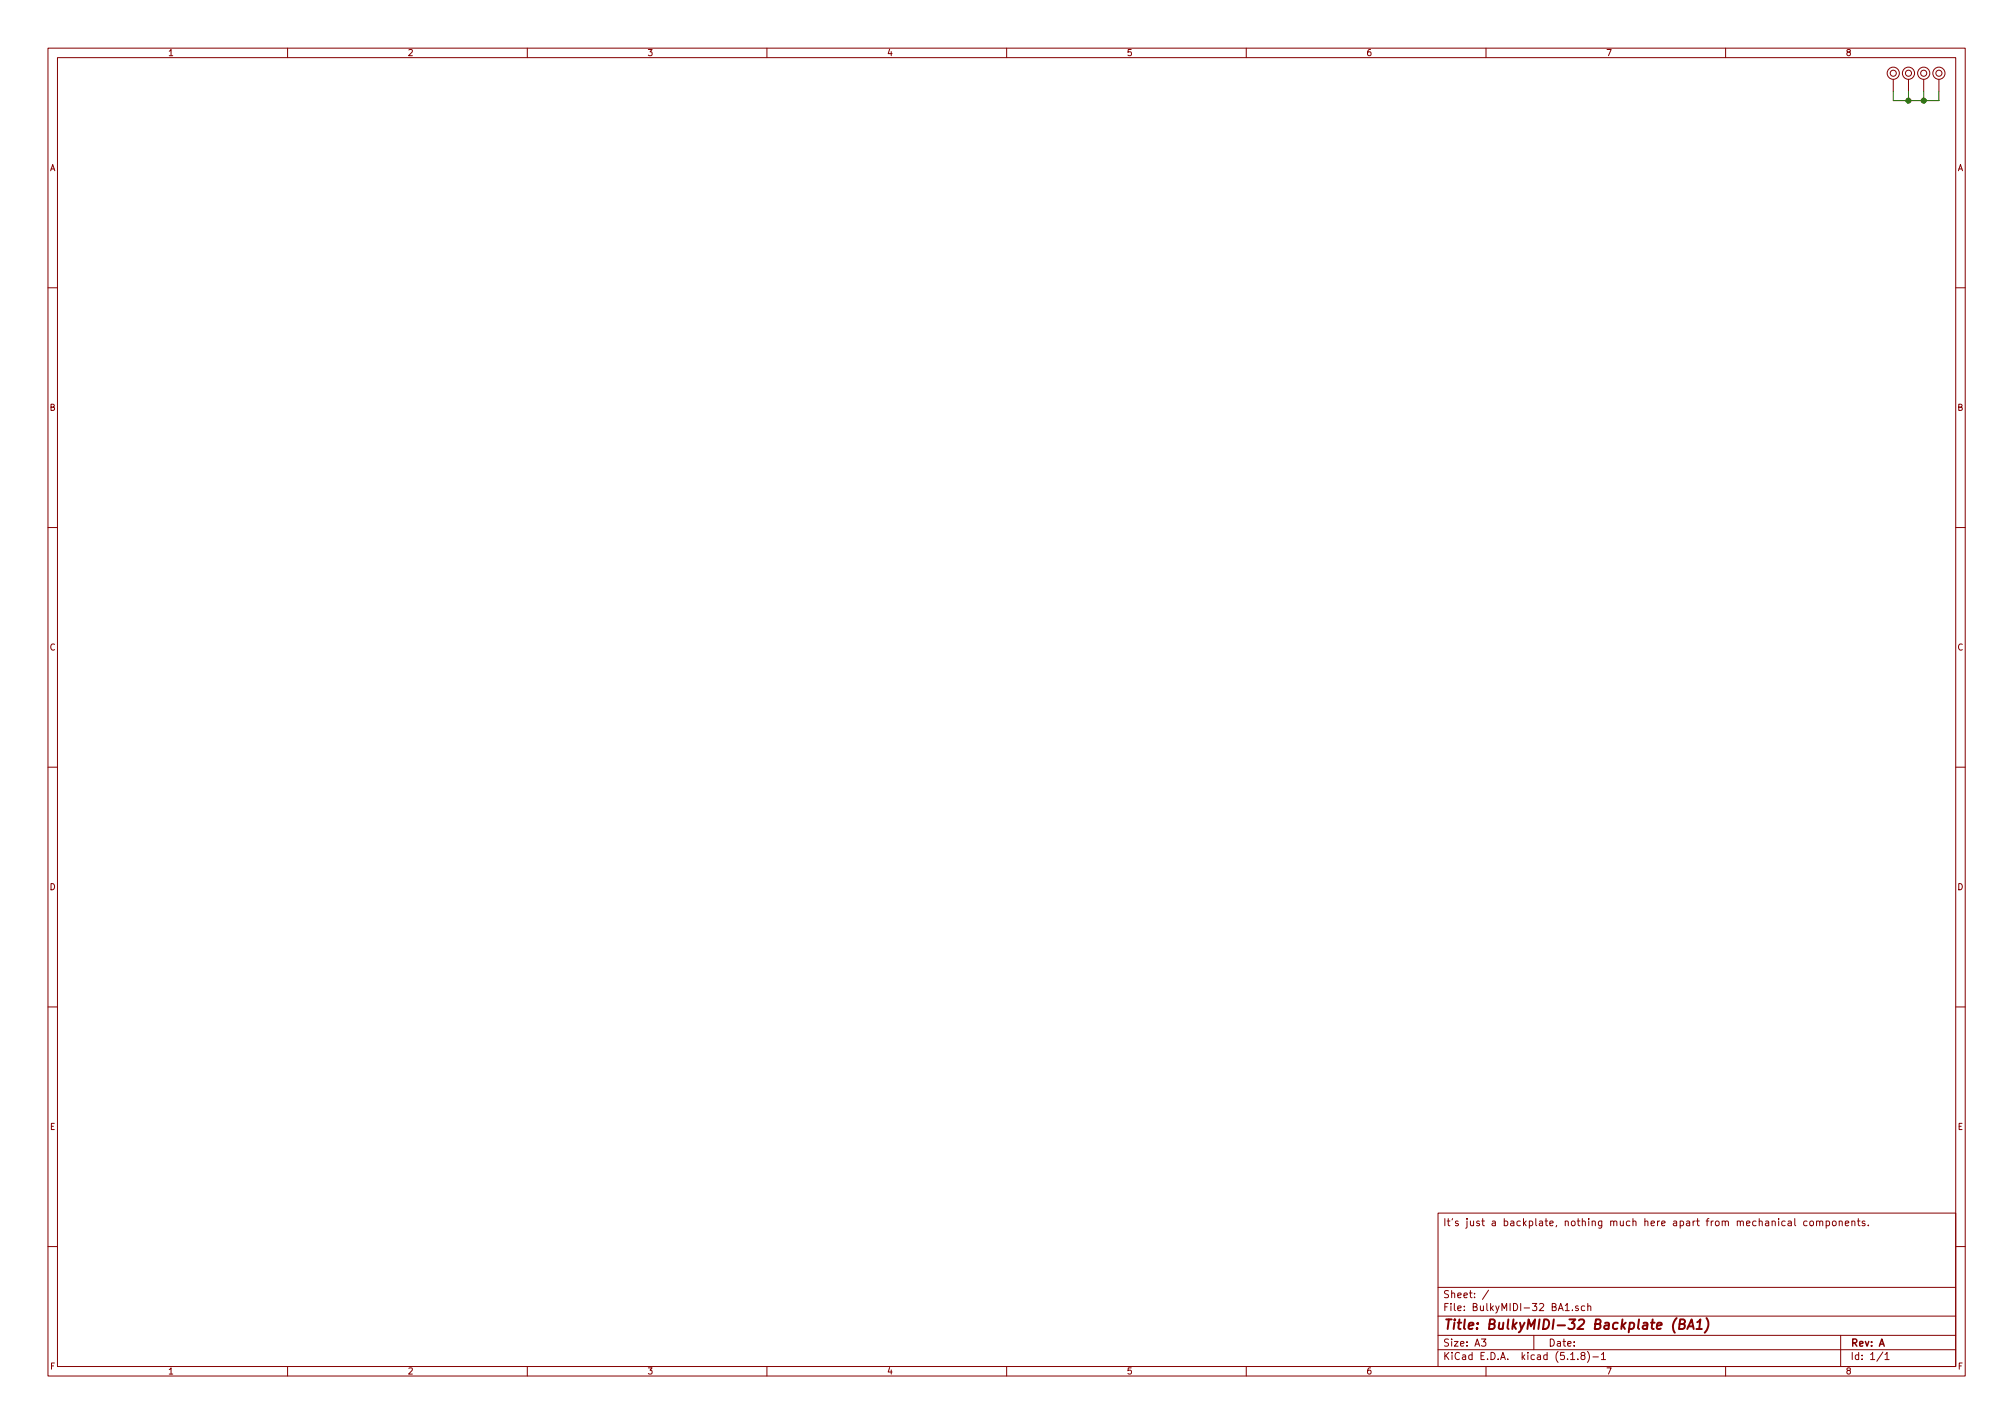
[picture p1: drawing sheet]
EESchema Schematic File Version 4
EELAYER 30 0
EELAYER END
$Descr A3 16535 11693
encoding utf-8
Sheet 1 1
Title "BulkyMIDI-32 Backplate (BA1)"
Date ""
Rev "A"
Comp ""
Comment1 ""
Comment2 ""
Comment3 ""
Comment4 "It's just a backplate, nothing much here apart from mechanical components."
$EndDescr
$Comp
L mounting:Mounting_Pin M1
U 1 1
P 15550 600
F 0 "M1" H 15550 700 50  0001 C CNN
F 1 "Mounting" H 15550 525 50  0001 C CNN
F 2 "mounting:M3_pin" H 15550 600 50  0001 C CNN
F 3 "" H 15550 600 50  0001 C CNN
	1    15550 600 
	1    0    0    -1  
$EndComp
$Comp
L mounting:Mounting_Pin M2
U 1 1
P 15675 600
F 0 "M2" H 15675 700 50  0001 C CNN
F 1 "Mounting" H 15675 525 50  0001 C CNN
F 2 "mounting:M3_pin" H 15675 600 50  0001 C CNN
F 3 "" H 15675 600 50  0001 C CNN
	1    15675 600 
	1    0    0    -1  
$EndComp
$Comp
L mounting:Mounting_Pin M3
U 1 1
P 15800 600
F 0 "M3" H 15800 700 50  0001 C CNN
F 1 "Mounting" H 15800 525 50  0001 C CNN
F 2 "mounting:M3_pin" H 15800 600 50  0001 C CNN
F 3 "" H 15800 600 50  0001 C CNN
	1    15800 600 
	1    0    0    -1  
$EndComp
$Comp
L mounting:Mounting_Pin M4
U 1 1
P 15925 600
F 0 "M4" H 15925 700 50  0001 C CNN
F 1 "Mounting" H 15925 525 50  0001 C CNN
F 2 "mounting:M3_pin" H 15925 600 50  0001 C CNN
F 3 "" H 15925 600 50  0001 C CNN
	1    15925 600 
	1    0    0    -1  
$EndComp
Wire Wire Line
	15550 750  15550 825 
Wire Wire Line
	15550 825  15675 825 
Wire Wire Line
	15925 825  15925 750 
Wire Wire Line
	15800 750  15800 825 
Connection ~ 15800 825 
Wire Wire Line
	15800 825  15925 825 
Wire Wire Line
	15675 750  15675 825 
Connection ~ 15675 825 
Wire Wire Line
	15675 825  15800 825 
$EndSCHEMATC
